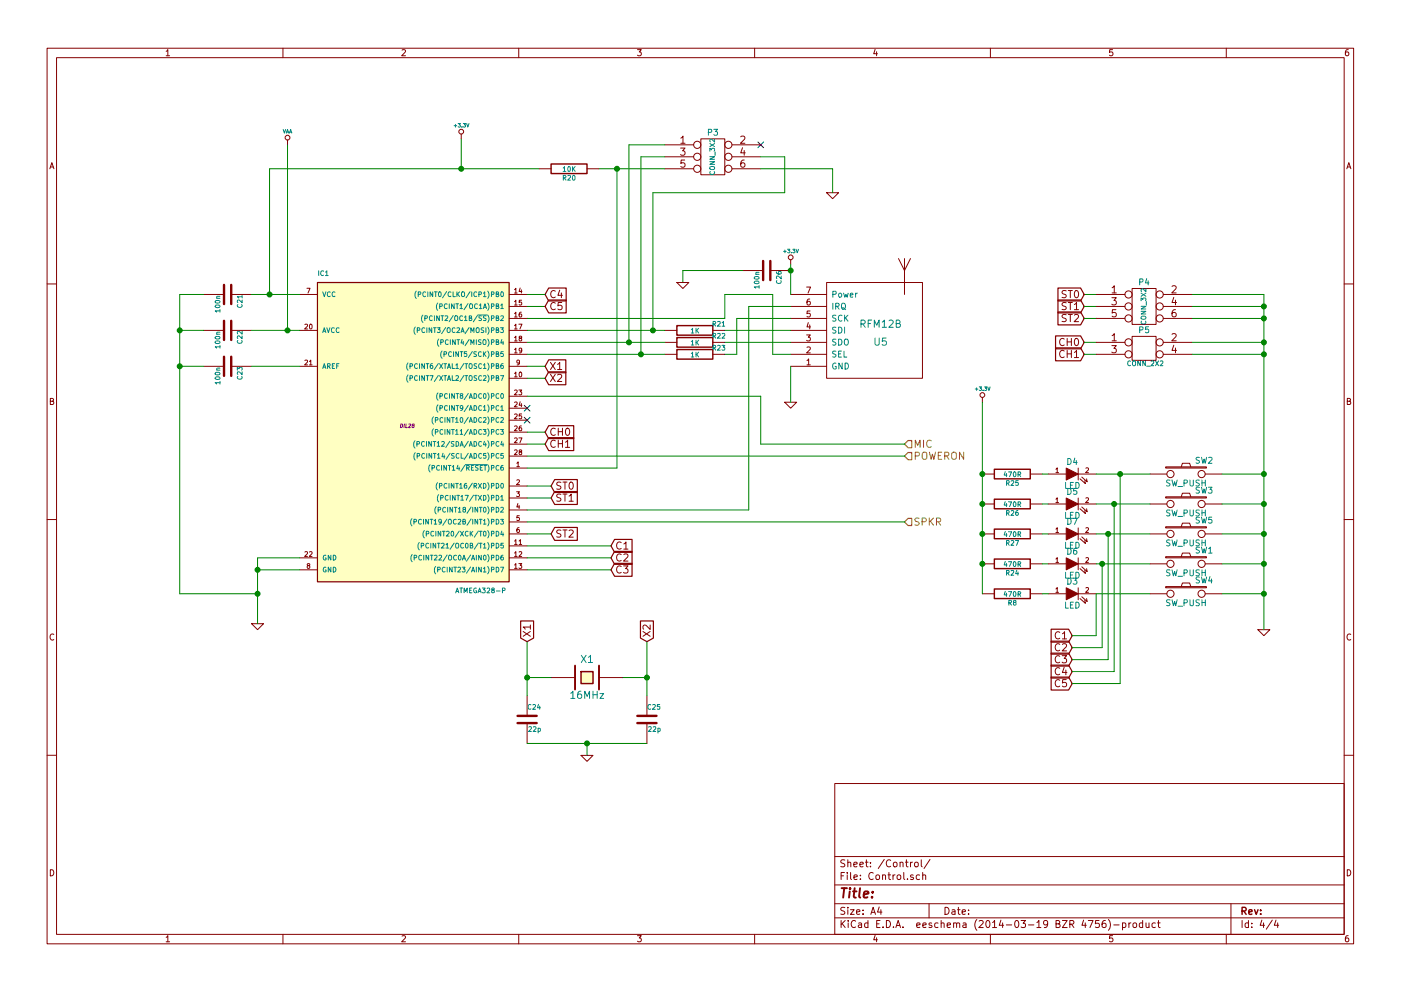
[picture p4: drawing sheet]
EESchema Schematic File Version 2
LIBS:power
LIBS:device
LIBS:transistors
LIBS:conn
LIBS:linear
LIBS:regul
LIBS:74xx
LIBS:cmos4000
LIBS:adc-dac
LIBS:memory
LIBS:xilinx
LIBS:special
LIBS:microcontrollers
LIBS:dsp
LIBS:microchip
LIBS:analog_switches
LIBS:motorola
LIBS:texas
LIBS:intel
LIBS:audio
LIBS:interface
LIBS:digital-audio
LIBS:philips
LIBS:display
LIBS:cypress
LIBS:siliconi
LIBS:opto
LIBS:atmel
LIBS:contrib
LIBS:valves
LIBS:ShedScope
LIBS:SparkFun
LIBS:Intercom-cache
EELAYER 24 0
EELAYER END
$Descr A4 11693 8268
encoding utf-8
Sheet 4 4
Title ""
Date ""
Rev ""
Comp ""
Comment1 ""
Comment2 ""
Comment3 ""
Comment4 ""
$EndDescr
$Comp
L ATMEGA328-P IC1
U 1 1
P 3400 3550
F 0 "IC1" H 2650 4800 40  0000 L BNN
F 1 "ATMEGA328-P" H 3800 2150 40  0000 L BNN
F 2 "DIL28" H 3400 3550 30  0000 C CIN
F 3 "" H 3400 3550 60  0000 C CNN
	1    3400 3550
	1    0    0    -1  
$EndComp
$Comp
L RFM12B U5
U 1 1
P 7350 2700
F 0 "U5" H 7350 2550 60  0000 C CNN
F 1 "RFM12B" H 7350 2700 60  0000 C CNN
F 2 "" H 7350 2700 60  0000 C CNN
F 3 "" H 7350 2700 60  0000 C CNN
	1    7350 2700
	1    0    0    -1  
$EndComp
$Comp
L GND #PWR021
U 1 1
P 6600 3350
F 0 "#PWR021" H 6600 3350 30  0001 C CNN
F 1 "GND" H 6600 3280 30  0001 C CNN
F 2 "" H 6600 3350 60  0000 C CNN
F 3 "" H 6600 3350 60  0000 C CNN
	1    6600 3350
	1    0    0    -1  
$EndComp
$Comp
L R R21
U 1 1
P 5800 2750
F 0 "R21" V 5750 2950 40  0000 C CNN
F 1 "1K" V 5807 2751 40  0000 C CNN
F 2 "" V 5730 2750 30  0000 C CNN
F 3 "" H 5800 2750 30  0000 C CNN
	1    5800 2750
	0    1    1    0   
$EndComp
$Comp
L R R22
U 1 1
P 5800 2850
F 0 "R22" V 5750 3050 40  0000 C CNN
F 1 "1K" V 5807 2851 40  0000 C CNN
F 2 "" V 5730 2850 30  0000 C CNN
F 3 "" H 5800 2850 30  0000 C CNN
	1    5800 2850
	0    1    1    0   
$EndComp
$Comp
L R R23
U 1 1
P 5800 2950
F 0 "R23" V 5750 3150 40  0000 C CNN
F 1 "1K" V 5807 2951 40  0000 C CNN
F 2 "" V 5730 2950 30  0000 C CNN
F 3 "" H 5800 2950 30  0000 C CNN
	1    5800 2950
	0    1    1    0   
$EndComp
$Comp
L CONN_3X2 P3
U 1 1
P 5950 1350
F 0 "P3" H 5950 1600 50  0000 C CNN
F 1 "CONN_3X2" V 5950 1400 40  0000 C CNN
F 2 "" H 5950 1350 60  0000 C CNN
F 3 "" H 5950 1350 60  0000 C CNN
	1    5950 1350
	1    0    0    -1  
$EndComp
$Comp
L R R20
U 1 1
P 4750 1400
F 0 "R20" V 4830 1400 40  0000 C CNN
F 1 "10K" V 4757 1401 40  0000 C CNN
F 2 "" V 4680 1400 30  0000 C CNN
F 3 "" H 4750 1400 30  0000 C CNN
	1    4750 1400
	0    1    1    0   
$EndComp
$Comp
L +3.3V #PWR022
U 1 1
P 3850 1150
F 0 "#PWR022" H 3850 1110 30  0001 C CNN
F 1 "+3.3V" H 3850 1260 30  0000 C CNN
F 2 "" H 3850 1150 60  0000 C CNN
F 3 "" H 3850 1150 60  0000 C CNN
	1    3850 1150
	1    0    0    -1  
$EndComp
$Comp
L GND #PWR023
U 1 1
P 2150 5200
F 0 "#PWR023" H 2150 5200 30  0001 C CNN
F 1 "GND" H 2150 5130 30  0001 C CNN
F 2 "" H 2150 5200 60  0000 C CNN
F 3 "" H 2150 5200 60  0000 C CNN
	1    2150 5200
	1    0    0    -1  
$EndComp
$Comp
L C C23
U 1 1
P 1900 3050
F 0 "C23" H 1900 3150 40  0000 L CNN
F 1 "100n" H 1906 2965 40  0000 L CNN
F 2 "" H 1938 2900 30  0000 C CNN
F 3 "" H 1900 3050 60  0000 C CNN
	1    1900 3050
	0    1    1    0   
$EndComp
$Comp
L C C22
U 1 1
P 1900 2750
F 0 "C22" H 1900 2850 40  0000 L CNN
F 1 "100n" H 1906 2665 40  0000 L CNN
F 2 "" H 1938 2600 30  0000 C CNN
F 3 "" H 1900 2750 60  0000 C CNN
	1    1900 2750
	0    1    1    0   
$EndComp
$Comp
L C C21
U 1 1
P 1900 2450
F 0 "C21" H 1900 2550 40  0000 L CNN
F 1 "100n" H 1906 2365 40  0000 L CNN
F 2 "" H 1938 2300 30  0000 C CNN
F 3 "" H 1900 2450 60  0000 C CNN
	1    1900 2450
	0    1    1    0   
$EndComp
$Comp
L +3.3V #PWR024
U 1 1
P 6600 2200
F 0 "#PWR024" H 6600 2160 30  0001 C CNN
F 1 "+3.3V" H 6600 2310 30  0000 C CNN
F 2 "" H 6600 2200 60  0000 C CNN
F 3 "" H 6600 2200 60  0000 C CNN
	1    6600 2200
	1    0    0    -1  
$EndComp
$Comp
L CRYSTAL X1
U 1 1
P 4900 5650
F 0 "X1" H 4900 5800 60  0000 C CNN
F 1 "16MHz" H 4900 5500 60  0000 C CNN
F 2 "" H 4900 5650 60  0000 C CNN
F 3 "" H 4900 5650 60  0000 C CNN
	1    4900 5650
	1    0    0    -1  
$EndComp
$Comp
L C C24
U 1 1
P 4400 6000
F 0 "C24" H 4400 6100 40  0000 L CNN
F 1 "22p" H 4406 5915 40  0000 L CNN
F 2 "" H 4438 5850 30  0000 C CNN
F 3 "" H 4400 6000 60  0000 C CNN
	1    4400 6000
	1    0    0    -1  
$EndComp
$Comp
L C C25
U 1 1
P 5400 6000
F 0 "C25" H 5400 6100 40  0000 L CNN
F 1 "22p" H 5406 5915 40  0000 L CNN
F 2 "" H 5438 5850 30  0000 C CNN
F 3 "" H 5400 6000 60  0000 C CNN
	1    5400 6000
	1    0    0    -1  
$EndComp
$Comp
L GND #PWR025
U 1 1
P 4900 6300
F 0 "#PWR025" H 4900 6300 30  0001 C CNN
F 1 "GND" H 4900 6230 30  0001 C CNN
F 2 "" H 4900 6300 60  0000 C CNN
F 3 "" H 4900 6300 60  0000 C CNN
	1    4900 6300
	1    0    0    -1  
$EndComp
Text GLabel 4400 5350 1    60   Input ~ 0
X1
Text GLabel 5400 5350 1    60   Input ~ 0
X2
Text GLabel 4550 3050 2    60   Input ~ 0
X1
Text GLabel 4550 3150 2    60   Input ~ 0
X2
Text HLabel 7550 3700 2    60   Input ~ 0
MIC
Text HLabel 7550 4350 2    60   Input ~ 0
SPKR
Text HLabel 7550 3800 2    60   Input ~ 0
POWERON
$Comp
L SW_PUSH SW1
U 1 1
P 9900 4700
F 0 "SW1" H 10050 4810 50  0000 C CNN
F 1 "SW_PUSH" H 9900 4620 50  0000 C CNN
F 2 "" H 9900 4700 60  0000 C CNN
F 3 "" H 9900 4700 60  0000 C CNN
	1    9900 4700
	1    0    0    -1  
$EndComp
$Comp
L SW_PUSH SW2
U 1 1
P 9900 3950
F 0 "SW2" H 10050 4060 50  0000 C CNN
F 1 "SW_PUSH" H 9900 3870 50  0000 C CNN
F 2 "" H 9900 3950 60  0000 C CNN
F 3 "" H 9900 3950 60  0000 C CNN
	1    9900 3950
	1    0    0    -1  
$EndComp
$Comp
L SW_PUSH SW3
U 1 1
P 9900 4200
F 0 "SW3" H 10050 4310 50  0000 C CNN
F 1 "SW_PUSH" H 9900 4120 50  0000 C CNN
F 2 "" H 9900 4200 60  0000 C CNN
F 3 "" H 9900 4200 60  0000 C CNN
	1    9900 4200
	1    0    0    -1  
$EndComp
$Comp
L GND #PWR026
U 1 1
P 10550 5250
F 0 "#PWR026" H 10550 5250 30  0001 C CNN
F 1 "GND" H 10550 5180 30  0001 C CNN
F 2 "" H 10550 5250 60  0000 C CNN
F 3 "" H 10550 5250 60  0000 C CNN
	1    10550 5250
	1    0    0    -1  
$EndComp
Text GLabel 9050 2850 0    60   Input ~ 0
CH0
Text GLabel 9050 2950 0    60   Input ~ 0
CH1
Text GLabel 9050 2650 0    60   Input ~ 0
ST2
Text GLabel 9050 2550 0    60   Input ~ 0
ST1
$Comp
L LED D4
U 1 1
P 8950 3950
F 0 "D4" H 8950 4050 50  0000 C CNN
F 1 "LED" H 8950 3850 50  0000 C CNN
F 2 "" H 8950 3950 60  0000 C CNN
F 3 "" H 8950 3950 60  0000 C CNN
	1    8950 3950
	1    0    0    -1  
$EndComp
$Comp
L R R25
U 1 1
P 8450 3950
F 0 "R25" V 8530 3950 40  0000 C CNN
F 1 "470R" V 8457 3951 40  0000 C CNN
F 2 "" V 8380 3950 30  0000 C CNN
F 3 "" H 8450 3950 30  0000 C CNN
	1    8450 3950
	0    1    1    0   
$EndComp
$Comp
L LED D3
U 1 1
P 8950 4950
F 0 "D3" H 8950 5050 50  0000 C CNN
F 1 "LED" H 8950 4850 50  0000 C CNN
F 2 "" H 8950 4950 60  0000 C CNN
F 3 "" H 8950 4950 60  0000 C CNN
	1    8950 4950
	1    0    0    -1  
$EndComp
$Comp
L R R24
U 1 1
P 8450 4700
F 0 "R24" V 8530 4700 40  0000 C CNN
F 1 "470R" V 8457 4701 40  0000 C CNN
F 2 "" V 8380 4700 30  0000 C CNN
F 3 "" H 8450 4700 30  0000 C CNN
	1    8450 4700
	0    1    1    0   
$EndComp
$Comp
L LED D5
U 1 1
P 8950 4200
F 0 "D5" H 8950 4300 50  0000 C CNN
F 1 "LED" H 8950 4100 50  0000 C CNN
F 2 "" H 8950 4200 60  0000 C CNN
F 3 "" H 8950 4200 60  0000 C CNN
	1    8950 4200
	1    0    0    -1  
$EndComp
$Comp
L R R26
U 1 1
P 8450 4200
F 0 "R26" V 8530 4200 40  0000 C CNN
F 1 "470R" V 8457 4201 40  0000 C CNN
F 2 "" V 8380 4200 30  0000 C CNN
F 3 "" H 8450 4200 30  0000 C CNN
	1    8450 4200
	0    1    1    0   
$EndComp
$Comp
L +3.3V #PWR027
U 1 1
P 8200 3350
F 0 "#PWR027" H 8200 3310 30  0001 C CNN
F 1 "+3.3V" H 8200 3460 30  0000 C CNN
F 2 "" H 8200 3350 60  0000 C CNN
F 3 "" H 8200 3350 60  0000 C CNN
	1    8200 3350
	1    0    0    -1  
$EndComp
Text GLabel 8950 5300 0    60   Input ~ 0
C1
Text GLabel 8950 5400 0    60   Input ~ 0
C2
Text GLabel 8950 5500 0    60   Input ~ 0
C3
Text GLabel 5100 4550 2    60   Input ~ 0
C1
Text GLabel 5100 4650 2    60   Input ~ 0
C2
Text GLabel 5100 4750 2    60   Input ~ 0
C3
Text GLabel 4600 4050 2    60   Input ~ 0
ST0
Text GLabel 4600 4150 2    60   Input ~ 0
ST1
Text GLabel 4550 2450 2    60   Input ~ 0
C4
Text GLabel 4600 4450 2    60   Input ~ 0
ST2
Text GLabel 4550 3700 2    60   Input ~ 0
CH1
$Comp
L GND #PWR028
U 1 1
P 6950 1600
F 0 "#PWR028" H 6950 1600 30  0001 C CNN
F 1 "GND" H 6950 1530 30  0001 C CNN
F 2 "" H 6950 1600 60  0000 C CNN
F 3 "" H 6950 1600 60  0000 C CNN
	1    6950 1600
	1    0    0    -1  
$EndComp
NoConn ~ 6350 1200
$Comp
L VAA #PWR029
U 1 1
P 2400 1200
F 0 "#PWR029" H 2400 1260 30  0001 C CNN
F 1 "VAA" H 2400 1310 30  0000 C CNN
F 2 "" H 2400 1200 60  0000 C CNN
F 3 "" H 2400 1200 60  0000 C CNN
	1    2400 1200
	1    0    0    -1  
$EndComp
$Comp
L R R8
U 1 1
P 8450 4950
F 0 "R8" V 8530 4950 40  0000 C CNN
F 1 "470R" V 8457 4951 40  0000 C CNN
F 2 "" V 8380 4950 30  0000 C CNN
F 3 "" H 8450 4950 30  0000 C CNN
	1    8450 4950
	0    1    1    0   
$EndComp
$Comp
L LED D6
U 1 1
P 8950 4700
F 0 "D6" H 8950 4800 50  0000 C CNN
F 1 "LED" H 8950 4600 50  0000 C CNN
F 2 "" H 8950 4700 60  0000 C CNN
F 3 "" H 8950 4700 60  0000 C CNN
	1    8950 4700
	1    0    0    -1  
$EndComp
$Comp
L SW_PUSH SW4
U 1 1
P 9900 4950
F 0 "SW4" H 10050 5060 50  0000 C CNN
F 1 "SW_PUSH" H 9900 4870 50  0000 C CNN
F 2 "" H 9900 4950 60  0000 C CNN
F 3 "" H 9900 4950 60  0000 C CNN
	1    9900 4950
	1    0    0    -1  
$EndComp
Text GLabel 8950 5600 0    60   Input ~ 0
C4
Wire Wire Line
	4400 4250 6250 4250
Wire Wire Line
	6250 4250 6250 2550
Wire Wire Line
	6250 2550 6600 2550
Wire Wire Line
	6600 3050 6600 3350
Wire Wire Line
	4400 4350 7550 4350
Wire Wire Line
	4400 3300 6350 3300
Wire Wire Line
	6350 3300 6350 3700
Wire Wire Line
	6350 3700 7550 3700
Wire Wire Line
	4400 2750 5550 2750
Wire Wire Line
	4400 2850 5550 2850
Wire Wire Line
	4400 2950 5550 2950
Wire Wire Line
	6050 2750 6600 2750
Wire Wire Line
	6050 2850 6600 2850
Wire Wire Line
	6050 2950 6150 2950
Wire Wire Line
	6150 2950 6150 2650
Wire Wire Line
	6150 2650 6600 2650
Wire Wire Line
	4400 2650 6050 2650
Wire Wire Line
	6050 2650 6050 2450
Wire Wire Line
	6050 2450 6450 2450
Wire Wire Line
	6450 2450 6450 2950
Wire Wire Line
	6450 2950 6600 2950
Wire Wire Line
	5350 2950 5350 1300
Wire Wire Line
	5350 1300 5550 1300
Connection ~ 5350 2950
Wire Wire Line
	5250 1200 5550 1200
Wire Wire Line
	5450 1600 6550 1600
Wire Wire Line
	6550 1600 6550 1300
Wire Wire Line
	6550 1300 6350 1300
Wire Wire Line
	4400 3900 5150 3900
Wire Wire Line
	5150 3900 5150 1400
Wire Wire Line
	5000 1400 5550 1400
Connection ~ 5150 1400
Wire Wire Line
	2250 1400 4500 1400
Wire Wire Line
	3850 1400 3850 1150
Wire Wire Line
	2100 2450 2500 2450
Connection ~ 3850 1400
Wire Wire Line
	2100 2750 2500 2750
Connection ~ 2250 2450
Wire Wire Line
	2500 4650 2150 4650
Wire Wire Line
	2150 4650 2150 5200
Wire Wire Line
	2500 4750 2150 4750
Connection ~ 2150 4750
Wire Wire Line
	2100 3050 2500 3050
Wire Wire Line
	1700 2450 1500 2450
Wire Wire Line
	1500 2450 1500 4950
Wire Wire Line
	1500 4950 2150 4950
Connection ~ 2150 4950
Wire Wire Line
	1700 2750 1500 2750
Connection ~ 1500 2750
Wire Wire Line
	1700 3050 1500 3050
Connection ~ 1500 3050
Wire Wire Line
	6600 2200 6600 2450
Wire Wire Line
	4400 5350 4400 5800
Wire Wire Line
	4400 5650 4600 5650
Wire Wire Line
	5200 5650 5400 5650
Wire Wire Line
	5400 5350 5400 5800
Wire Wire Line
	4400 6200 5400 6200
Wire Wire Line
	4900 6200 4900 6300
Connection ~ 4900 6200
Connection ~ 4400 5650
Connection ~ 5400 5650
Wire Wire Line
	4550 3050 4400 3050
Wire Wire Line
	4400 3150 4550 3150
Wire Wire Line
	10550 3950 10200 3950
Connection ~ 10550 3950
Wire Wire Line
	10200 4200 10550 4200
Connection ~ 10550 4200
Wire Wire Line
	8700 3950 8750 3950
Wire Wire Line
	9150 3950 9600 3950
Wire Wire Line
	8700 4200 8750 4200
Wire Wire Line
	9150 4200 9600 4200
Wire Wire Line
	4400 4550 5100 4550
Wire Wire Line
	4400 4650 5100 4650
Wire Wire Line
	4400 4750 5100 4750
Wire Wire Line
	4400 4050 4600 4050
Wire Wire Line
	4400 4150 4600 4150
Wire Wire Line
	9050 2450 9150 2450
Wire Wire Line
	9050 2550 9150 2550
Wire Wire Line
	9050 2650 9150 2650
Wire Wire Line
	9050 2850 9150 2850
Wire Wire Line
	9950 2450 10550 2450
Wire Wire Line
	9950 2550 10550 2550
Connection ~ 10550 2550
Wire Wire Line
	4400 2450 4550 2450
Wire Wire Line
	4400 2550 4550 2550
Wire Wire Line
	4400 3700 4550 3700
Wire Wire Line
	4400 3800 7550 3800
Wire Wire Line
	6350 1400 6950 1400
Wire Wire Line
	6950 1400 6950 1600
Wire Wire Line
	9950 2650 10550 2650
Connection ~ 10550 2650
Wire Wire Line
	9950 2850 10550 2850
Connection ~ 10550 2950
Wire Wire Line
	2250 2450 2250 1400
Wire Wire Line
	2400 2750 2400 1200
Connection ~ 2400 2750
Wire Wire Line
	4400 4450 4600 4450
Text GLabel 4550 2550 2    60   Input ~ 0
C5
Wire Wire Line
	9150 5300 8950 5300
$Comp
L R R27
U 1 1
P 8450 4450
F 0 "R27" V 8530 4450 40  0000 C CNN
F 1 "470R" V 8457 4451 40  0000 C CNN
F 2 "" V 8380 4450 30  0000 C CNN
F 3 "" H 8450 4450 30  0000 C CNN
	1    8450 4450
	0    1    1    0   
$EndComp
$Comp
L LED D7
U 1 1
P 8950 4450
F 0 "D7" H 8950 4550 50  0000 C CNN
F 1 "LED" H 8950 4350 50  0000 C CNN
F 2 "" H 8950 4450 60  0000 C CNN
F 3 "" H 8950 4450 60  0000 C CNN
	1    8950 4450
	1    0    0    -1  
$EndComp
$Comp
L SW_PUSH SW5
U 1 1
P 9900 4450
F 0 "SW5" H 10050 4560 50  0000 C CNN
F 1 "SW_PUSH" H 9900 4370 50  0000 C CNN
F 2 "" H 9900 4450 60  0000 C CNN
F 3 "" H 9900 4450 60  0000 C CNN
	1    9900 4450
	1    0    0    -1  
$EndComp
Wire Wire Line
	10550 4700 10200 4700
Wire Wire Line
	10550 4950 10200 4950
Wire Wire Line
	8700 4950 8750 4950
Wire Wire Line
	9150 4950 9600 4950
Wire Wire Line
	8700 4700 8750 4700
Wire Wire Line
	9150 4700 9600 4700
Wire Wire Line
	8700 4450 8750 4450
Wire Wire Line
	9150 4450 9600 4450
Wire Wire Line
	10200 4450 10550 4450
Connection ~ 10550 4450
Connection ~ 10550 4700
Connection ~ 10550 4950
Text GLabel 8950 5700 0    60   Input ~ 0
C5
Wire Wire Line
	9150 5300 9150 4950
Wire Wire Line
	8950 5400 9200 5400
Wire Wire Line
	9200 5400 9200 4700
Connection ~ 9200 4700
Wire Wire Line
	8950 5500 9250 5500
Wire Wire Line
	9250 5500 9250 4450
Connection ~ 9250 4450
Wire Wire Line
	8950 5600 9300 5600
Wire Wire Line
	9300 5600 9300 4200
Connection ~ 9300 4200
Wire Wire Line
	8950 5700 9350 5700
Wire Wire Line
	9350 5700 9350 3950
Connection ~ 9350 3950
Wire Wire Line
	9950 2950 10550 2950
Connection ~ 10550 2850
Text GLabel 9050 2450 0    60   Input ~ 0
ST0
Wire Wire Line
	9050 2950 9150 2950
Text GLabel 4550 3600 2    60   Input ~ 0
CH0
Wire Wire Line
	4550 3600 4400 3600
Wire Wire Line
	5250 2850 5250 1200
Connection ~ 5250 2850
Wire Wire Line
	5450 1600 5450 2750
Connection ~ 5450 2750
$Comp
L CONN_2X2 P5
U 1 1
P 9550 2900
F 0 "P5" H 9550 3050 50  0000 C CNN
F 1 "CONN_2X2" H 9560 2770 40  0000 C CNN
F 2 "" H 9550 2900 60  0000 C CNN
F 3 "" H 9550 2900 60  0000 C CNN
	1    9550 2900
	1    0    0    -1  
$EndComp
$Comp
L CONN_3X2 P4
U 1 1
P 9550 2600
F 0 "P4" H 9550 2850 50  0000 C CNN
F 1 "CONN_3X2" V 9550 2650 40  0000 C CNN
F 2 "" H 9550 2600 60  0000 C CNN
F 3 "" H 9550 2600 60  0000 C CNN
	1    9550 2600
	1    0    0    -1  
$EndComp
Wire Wire Line
	10550 2450 10550 5250
Wire Wire Line
	8200 3350 8200 4950
Connection ~ 8200 3950
Connection ~ 8200 4200
Connection ~ 8200 4450
Connection ~ 8200 4700
NoConn ~ 4400 3400
NoConn ~ 4400 3500
$Comp
L C C26
U 1 1
P 6400 2250
F 0 "C26" H 6400 2350 40  0000 L CNN
F 1 "100n" H 6406 2165 40  0000 L CNN
F 2 "" H 6438 2100 30  0000 C CNN
F 3 "" H 6400 2250 60  0000 C CNN
	1    6400 2250
	0    1    1    0   
$EndComp
Wire Wire Line
	6200 2250 5700 2250
Wire Wire Line
	5700 2250 5700 2350
$Comp
L GND #PWR030
U 1 1
P 5700 2350
F 0 "#PWR030" H 5700 2350 30  0001 C CNN
F 1 "GND" H 5700 2280 30  0001 C CNN
F 2 "" H 5700 2350 60  0000 C CNN
F 3 "" H 5700 2350 60  0000 C CNN
	1    5700 2350
	1    0    0    -1  
$EndComp
Connection ~ 6600 2250
$EndSCHEMATC
